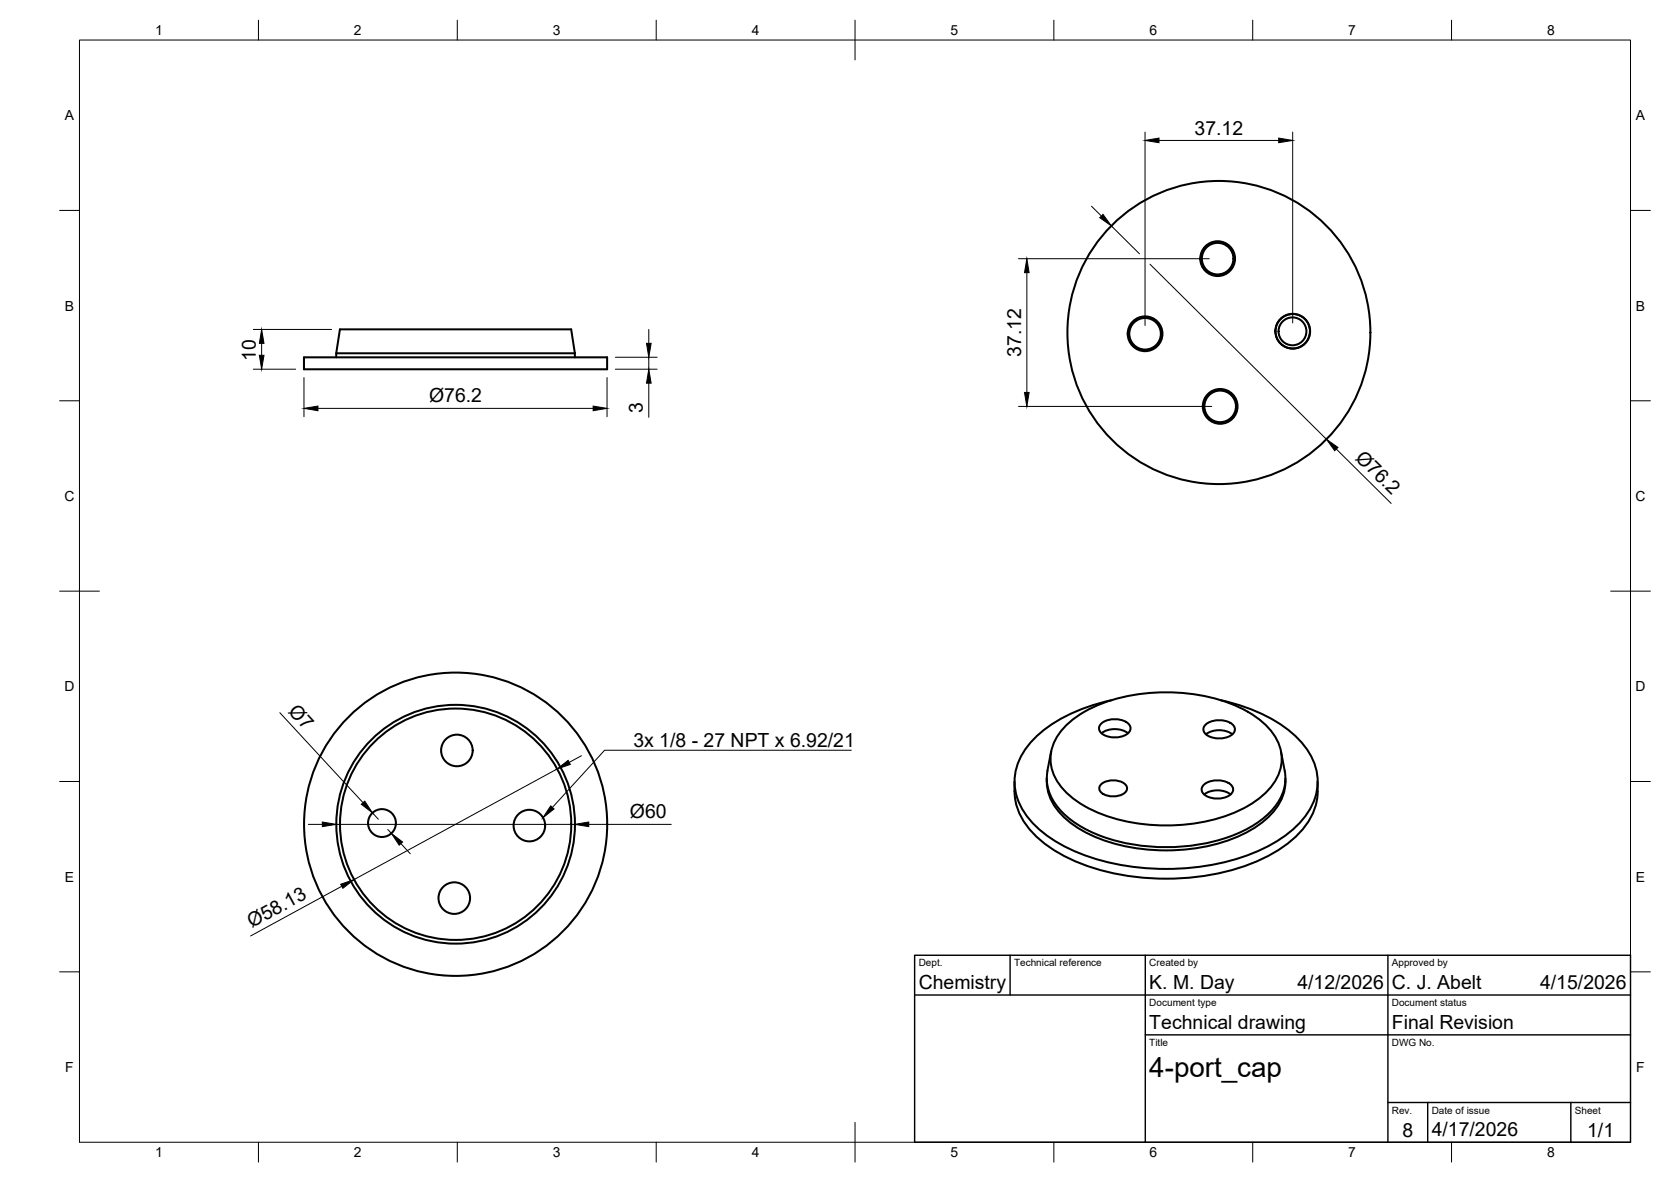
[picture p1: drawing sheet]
<svg xmlns="http://www.w3.org/2000/svg" width="420mm" height="297mm" viewBox="0 0 420 297" stroke-linecap="round" stroke-linejoin="round" font-family="sans-serif">
<!-- layer: Visible -->
<g fill="none" stroke="#000" stroke-width=".51">
<path d="M76.4 89.8h76.3v3h-76.3zM84.5 88.8h60M144.5 88.8l-.9-6h-58.1l-1 6v1M144.5 88.8v1M279.4 176a38.9 38.9 0 0 0-19.5 9.8 14.2 14.2 0 0 0-3.6 16.1 25.7 25.7 0 0 0 13.5 11.9 61.6 61.6 0 0 0 46.8 0 25.7 25.7 0 0 0 13.5-11.9 13.7 13.7 0 0 0-2.4-14.8 35.2 35.2 0 0 0-18.2-10.5l-2.5-.6M255.1 196.4a16.2 16.2 0 0 0 6.1 14.4 44.1 44.1 0 0 0 23.7 9.5 58.4 58.4 0 0 0 35.3-5.9 22.5 22.5 0 0 0 10.2-10.7l.8-3.2 .1-1.6M263.2 195.6a12.9 12.9 0 0 0 5.8 11 40.2 40.2 0 0 0 24.2 7.1 40.2 40.2 0 0 0 24.2-7.1 13.3 13.3 0 0 0 5.8-10.2M264.3 188.9a19 19 0 0 0-.9 8.5 16.3 16.3 0 0 0 8.9 10.6 47.5 47.5 0 0 0 33.5 3.3 28.3 28.3 0 0 0 14.4-8.2 11.2 11.2 0 0 0 2.8-9.4l-.9-4.8M268.1 182.2a33.6 33.6 0 0 1 19.8-7.9 44.7 44.7 0 0 1 25.9 4.6 15.7 15.7 0 0 1 8.3 9.8 11.3 11.3 0 0 1-3.8 10.5 33.6 33.6 0 0 1-19.8 8 44.7 44.7 0 0 1-25.8-4.7 15.7 15.7 0 0 1-8.3-9.8 11.3 11.3 0 0 1 3.7-10.5zM276.9 197.1a4.9 4.9 0 0 1 6.3 .4 1.72 1.72 0 0 1-1.5 2.3 4.7 4.7 0 0 1-5.1-1 1.32 1.32 0 0 1 .3-1.7zM276.9 181.8a5.5 5.5 0 0 1 7.2 .5 1.93 1.93 0 0 1-1.6 2.6 5.5 5.5 0 0 1-6-1.1 1.5 1.5 0 0 1 .4-2zM277 184.3a5.8 5.8 0 0 1 6.6 0"/>
<path d="M302.7 197.2a5.5 5.5 0 0 1 7.2 .4 1.93 1.93 0 0 1-1.6 2.7 5.5 5.5 0 0 1-6-1.2 1.5 1.5 0 0 1 .4-1.9zM302.8 199.6a5.8 5.8 0 0 1 6.6 0M303.2 182.1a5.5 5.5 0 0 1 7.1 .4 1.93 1.93 0 0 1-1.6 2.7 5.5 5.5 0 0 1-5.9-1.2 1.5 1.5 0 0 1 .4-1.9zM303.2 184.5a5.8 5.8 0 0 1 6.7 0M323.2 195.6v.8M331.3 196.4v2.5"/>
<circle cx="306.2" cy="65" r="4"/>
<circle cx="306.2" cy="65" r="4.2"/>
<circle cx="306.2" cy="65" r="4.4"/>
<circle cx="287.9" cy="83.9" r="4"/>
<circle cx="287.9" cy="83.9" r="4.2"/>
<circle cx="287.9" cy="83.9" r="4.4"/>
<circle cx="306.5" cy="83.6" r="38.1"/>
<circle cx="325" cy="83.3" r="3.5"/>
<circle cx="325" cy="83.2" r="4.3"/>
<circle cx="325" cy="83.2" r="4.4"/>
<circle cx="306.8" cy="102.1" r="4"/>
<circle cx="306.8" cy="102.1" r="4.2"/>
<circle cx="306.8" cy="102.1" r="4.4"/>
<circle cx="114.9" cy="188.6" r="4"/>
<circle cx="96" cy="206.8" r="3.5"/>
<circle cx="114.6" cy="207.1" r="38.1"/>
<circle cx="114.6" cy="207.1" r="30"/>
<circle cx="114.6" cy="207.1" r="29.1"/>
<circle cx="133.1" cy="207.5" r="4"/>
<circle cx="114.2" cy="225.7" r="4"/>
</g>
<!-- layer: BORDER -->
<g fill="none" stroke="#000" stroke-width=".25">
<path d="M20 10.1h390v276.9h-390zM65 5.1v5M115 5.1v5M165 5.1v5M215 5.1v10M265 5.1v5M315 5.1v5M365 5.1v5M15 52.9h5M410 52.9h5M15 100.7h5M410 100.7h5"/>
<path d="M15 148.6h10M405 148.6h10M15 196.4h5M410 196.4h5M15 244.2h5M410 244.2h5M65 287v5M115 287v5M165 287v5M215 282.1v9.9M265 287v5M315 287v5"/>
<path d="M365 287v5"/>
</g>
<!-- layer: TITLEBLOCK -->
<path d="M230 240.1h180v46.9h-180zM230 250h180M254 240.1v9.9M288 240.1v46.9M349 240.1v46.9M288 260.1h122M349 277.1h61M359 277.1v9.9M395 277.1v9.9" fill="none" stroke="#000" stroke-width=".36"/>
<!-- layer: FD_Dimensions -->
<g fill="none" stroke="#000" stroke-width=".25">
<path d="M287.9 33.2v48.6M291.4 35.3h30.1M325 33.2v48M274.4 51.8l2.5 2.5M279.4 56.8l7.1 7M256.1 65h48M258.2 68.5v30.1M289.2 66.4l44.3 44M63.7 92.8h10.6M63.7 82.8h19.7M65.8 86.3v3M76.4 94.9v9.8"/>
<path d="M152.6 94.9v9.8M154.7 92.8h10.5M154.7 89.8h10.5M163.1 82.8v3.5M163.1 89.8v3M163.1 96.3v8.6M79.9 102.6h69.2M256.1 102.1h48.6M336 112.9l13.8 13.6M70.4 179.1l20.9 22.6M140.1 193.3l-51.1 27.8M146.2 189.9l-3.1 1.7"/>
<path d="M77.5 207.2h3.5M84.5 207.2h60M93.7 204.3l1.4 1.6M97.5 208.4l.9 1M100.8 212l2.4 2.6M148 207.2h20.8M85.9 222.7l-22.9 12.5"/>
</g>
<g fill="#000" stroke="#000" stroke-width=".25">
<path d="M287.9 35.3l3.5-.6v1.2zM321.5 34.7l3.5 .6-3.5 .6zM276.5 54.7l.8-.8 2.1 2.9zM258.2 65l.6 3.5h-1.2zM65.2 89.3h1.2l-.6 3.5zM65.8 82.8l.6 3.5h-1.2zM162.6 86.3h1.1l-.6 3.5zM163.1 92.8l.6 3.5h-1.1zM257.6 98.6h1.2l-.6 3.5zM76.4 102.6l3.5-.5v1.1zM149.1 102.1l3.5 .5-3.5 .6zM333.5 110.4l2.9 2-.8 .9z"/>
<path d="M140.1 193.3l2.8-2.2 .5 1zM81 206.6l3.5 .6-3.5 .5zM90.8 202.1l.9-.8 2 3zM98.4 209.4l2.8 2.2-.8 .8zM144.5 207.2l3.5-.6v1.1zM85.7 222.2l3.3-1.1-2.8 2.1z"/>
</g>
<!-- layer: Hole Notes -->
<path d="M138.5 202.5l.8 .8-2.8 2.2z" fill="#000" stroke="#000" stroke-width=".25"/>
<path d="M214.1 188.5h-62.1l-13.1 14.4" fill="none" stroke="#000" stroke-width=".25"/>
<text font-size="7" x="289" y="270.6">4-port_cap</text>
<g font-size="4.9">
<text x="300.4" y="33.8">37.12</text>
<text x="256.7" y="89.7" transform="rotate(-90 256.7 89.7)">37.12</text>
<text x="64.3" y="90.6" transform="rotate(-90 64.3 90.6)">10</text>
<text x="107.9" y="101.1">Ø76.2</text>
<text x="161.7" y="103.7" transform="rotate(-90 161.7 103.7)">3</text>
<text x="340.6" y="115.2" transform="rotate(45 340.6 115.2)">Ø76.2</text>
<text x="72.3" y="179" transform="rotate(47 72.3 179)">Ø7</text>
<text x="159.3" y="187.8">3x 1/8 - 27 NPT x 6.92/21</text>
<text x="158.4" y="205.6">Ø60</text>
<text x="63.3" y="233.3" transform="rotate(-29 63.3 233.3)">Ø58.13</text>
<text x="231" y="248.5">Chemistry</text>
<text x="289" y="248.5">K. M. Day</text>
<text x="326.2" y="248.5">4/12/2026</text>
<text x="350" y="248.5">C. J. Abelt</text>
<text x="387.2" y="248.5">4/15/2026</text>
<text x="289" y="258.6">Technical drawing</text>
<text x="350" y="258.6">Final Revision</text>
<text x="352.6" y="285.7">8</text>
<text x="360" y="285.5">4/17/2026</text>
<text x="399.1" y="285.7">1/1</text>
</g>
<g font-size="3.5">
<text x="39" y="8.8">1</text>
<text x="89" y="8.8">2</text>
<text x="139" y="8.8">3</text>
<text x="189" y="8.8">4</text>
<text x="239" y="8.8">5</text>
<text x="289" y="8.8">6</text>
<text x="339" y="8.8">7</text>
<text x="389" y="8.8">8</text>
<text x="16.3" y="30.2">A</text>
<text x="411.3" y="30.2">A</text>
<text x="16.3" y="78">B</text>
<text x="411.3" y="78">B</text>
<text x="16.2" y="125.9">C</text>
<text x="411.2" y="125.9">C</text>
<text x="16.2" y="173.7">D</text>
<text x="411.2" y="173.7">D</text>
<text x="16.3" y="221.6">E</text>
<text x="411.3" y="221.6">E</text>
<text x="16.4" y="269.4">F</text>
<text x="411.4" y="269.4">F</text>
<text x="39" y="290.8">1</text>
<text x="89" y="290.8">2</text>
<text x="139" y="290.8">3</text>
<text x="189" y="290.8">4</text>
<text x="239" y="290.8">5</text>
<text x="289" y="290.8">6</text>
<text x="339" y="290.8">7</text>
<text x="389" y="290.8">8</text>
</g>
<g font-size="2.5">
<text x="231" y="242.9">Dept.</text>
<text x="255" y="242.9">Technical reference</text>
<text x="289" y="242.9">Created by</text>
<text x="350" y="242.9">Approved by</text>
<text x="289" y="252.8">Document type</text>
<text x="350" y="252.8">Document status</text>
<text x="289" y="262.9">Title</text>
<text x="350" y="262.9">DWG No.</text>
<text x="350" y="279.9">Rev.</text>
<text x="360" y="279.9">Date of issue</text>
<text x="396" y="279.9">Sheet</text>
</g>
</svg>
